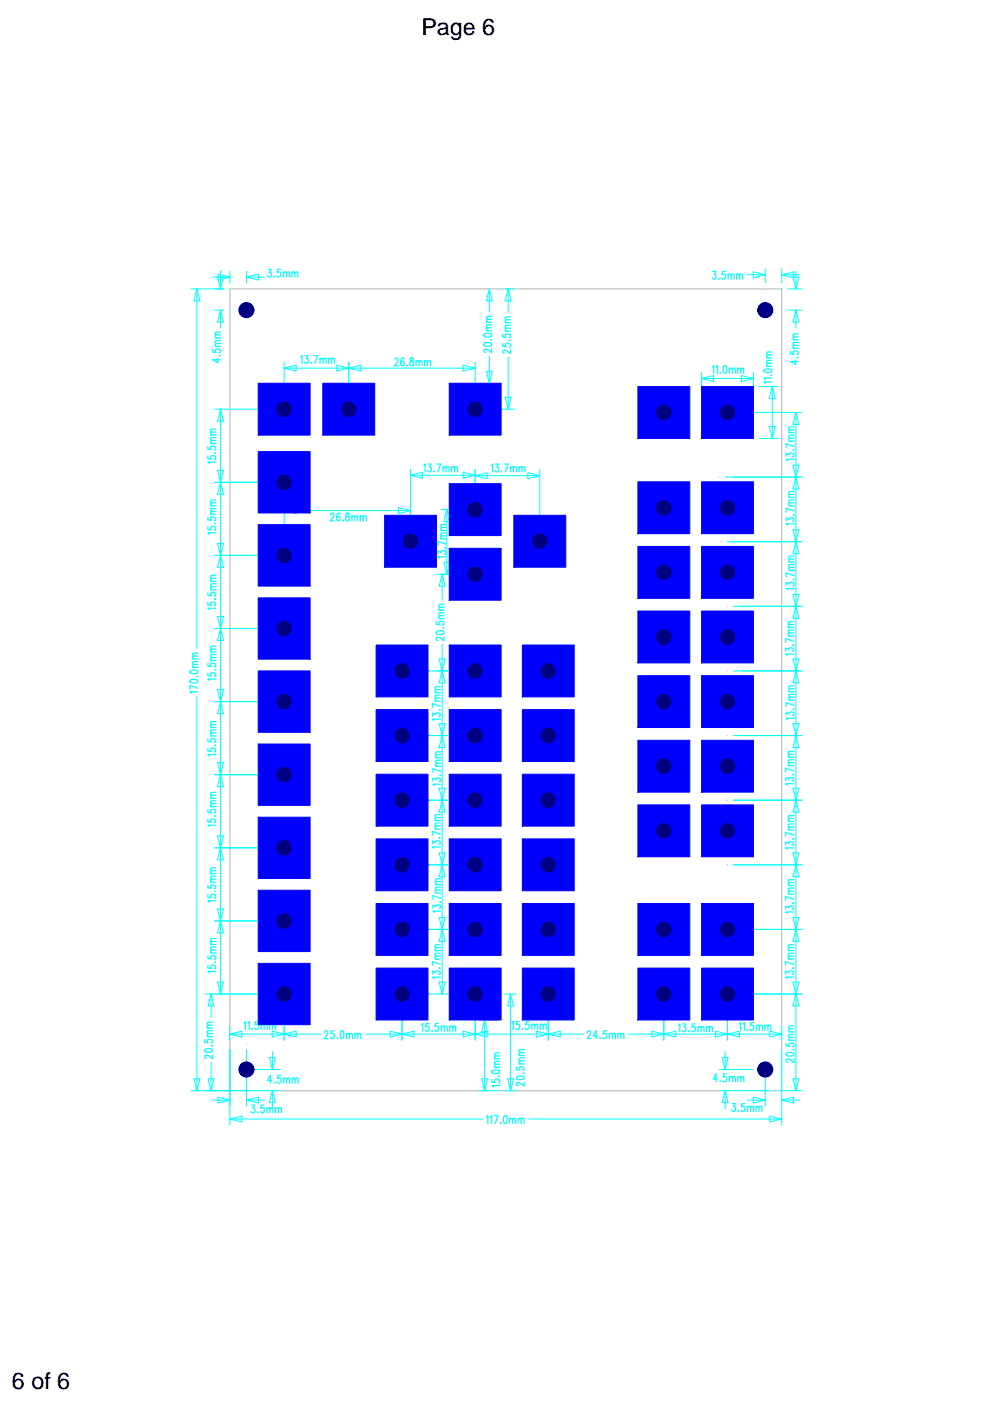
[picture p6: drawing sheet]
<svg xmlns="http://www.w3.org/2000/svg" width="210mm" height="297mm" viewBox="0 0 210 297" stroke-linecap="round" stroke-linejoin="round" font-family="sans-serif">
<path d="M48.7 61.3h117v170h-117z" fill="none" stroke="#c0c0c0" stroke-width=".25"/>
<g fill="none" stroke="#0ff" stroke-width=".21">
<path d="M44.9 58.8h3.8M46.1 58.7h1.3l-.7 2.6zM46.2 58.1l2.5 .7-2.5 .6zM46.7 57.4v3.9M48.7 57.5v2.5M52.2 58.8l2.6-.7v1.3zM52.2 57.5v2.5M52.2 58.8h3.9M158.4 58.3h3.8M159.7 57.6l2.5 .7-2.5 .6zM162.2 57v3M165.7 58.3l2.6-.7v1.3z"/>
<path d="M165.7 57v3M165.7 58.3h3.9M168.1 58.7h1.3l-.7 2.6zM168.7 57.4v3.9M40.5 61.3h7M41.7 61.3l.7 2.5h-1.3zM41.7 61.3v76.2M45.5 65.8h2M46.7 65.8l.7 2.5h-1.3zM46.7 65.8v3.8M48.7 61.3h.1M48.7 65.8h.1"/>
<path d="M52.2 61.3h.1M60.2 78.1l2.6-.7v1.3zM60.2 76.8v8.7M60.2 78.1h40.5M71.4 77.4l2.5 .7-2.5 .6zM73.9 78.1l2.6-.7v1.3zM73.9 76.8v8.7M98.2 77.4l2.5 .7-2.5 .6zM100.7 76.8v8.7M103.7 61.3l.7 2.5h-1.3zM103.7 61.3h.1M103.7 61.3v4.8"/>
<path d="M103.7 75.5v5.8M105.7 61.3h.1M107 61.3h2M107.7 61.3l.7 2.5h-1.3zM107.7 61.3v4.9M107.7 75.7v11.1M162.2 61.3h.1M165.7 61.3h.1M165.7 65.8h.1M167 61.3h3M167 65.8h3M168.7 65.8l.7 2.5h-1.3z"/>
<path d="M168.7 65.8v3.8M45.5 86.8h12.7M46.1 99.7h1.3l-.7 2.6zM46.7 86.8l.7 2.5h-1.3zM46.7 86.8v124M87 99.5v14M100.7 99.5v7.3M100.8 86.8h8.2M114.4 99.6v15.1M155.3 87.5h14.7M160.9 82h4.1M161 93h4"/>
<path d="M163.1 90.4h1.3l-.7 2.6zM163.7 82l.7 2.5h-1.3zM163.7 82v11M168.1 98.6h1.3l-.7 2.6zM168.7 87.5l.7 2.5h-1.3zM168.7 87.5v143.8M45.5 117.8h13.5M45.5 102.3h13.5M46.1 115.2h1.3l-.7 2.6zM46.7 117.8l.7 2.5h-1.3zM46.7 102.3l.7 2.5h-1.3zM60.2 107v9.5"/>
<path d="M60.2 108.3h26.8M84.5 107.6l2.5 .7-2.5 .6zM87 100.8l2.6-.7v1.3zM87 100.8h13.7M98.2 100.1l2.5 .7-2.5 .6zM100.7 100.9l2.6-.7v1.3zM100.7 100.9h13.7M111.9 100.2l2.5 .7-2.5 .6zM153.8 101.2h16.2M154.3 114.9h15.7M168.1 112.3h1.3l-.7 2.6zM168.7 114.9l.7 2.5h-1.3z"/>
<path d="M168.7 101.2l.7 2.5h-1.3zM45.5 133.3h13.5M46.1 130.7h1.3l-.7 2.6zM46.7 133.3l.7 2.5h-1.3zM92.5 121.8h7M155.5 128.6h14.5M168.1 139.7h1.3l-.7 2.6zM168.1 126h1.3l-.7 2.6zM168.7 128.6l.7 2.5h-1.3zM41.7 147.7v83.6M45.5 148.8h13.5M46.1 146.2h1.3l-.7 2.6z"/>
<path d="M46.7 148.8l.7 2.5h-1.3zM86.5 156h8.5M86.5 142.3h13M93.7 142.3v68.5M155.5 156h14.5M155.5 142.3h14.5M168.1 153.4h1.3l-.7 2.6zM168.7 156l.7 2.5h-1.3zM168.7 142.3l.7 2.5h-1.3zM45.5 179.8h13.5M45.5 164.3h13.5M46.1 177.2h1.3l-.7 2.6z"/>
<path d="M46.1 161.7h1.3l-.7 2.6zM46.7 179.8l.7 2.5h-1.3zM46.7 164.3l.7 2.5h-1.3zM84.1 169.7h10.9M155.5 169.7h14.5M168.1 167.1h1.3l-.7 2.6zM168.7 169.7l.7 2.5h-1.3zM45.5 195.3h13.5M46.1 192.7h1.3l-.7 2.6zM46.7 195.3l.7 2.5h-1.3zM83.2 183.4h11.8M86.5 197.1h8.5"/>
<path d="M155.5 197.1h14.5M155.5 183.4h14.5M168.1 194.5h1.3l-.7 2.6zM168.1 180.8h1.3l-.7 2.6zM168.7 197.1l.7 2.5h-1.3zM168.7 183.4l.7 2.5h-1.3zM43.5 210.8h15.5M44.7 210.8l.7 2.5h-1.3zM44.7 210.8v4.9M46.1 208.2h1.3l-.7 2.6zM48.7 219.3l2.6-.7v1.3zM48.7 217.5v3"/>
<path d="M48.7 219.3h11.5M48.7 216.3h.1M85.2 219.3h31M85.2 210.3v10.2M86.5 210.8h8.5M100.7 212v8.5M102.7 216.3v15M107 210.8h2.5M108.2 210.8l.7 2.5h-1.3zM108.2 210.8v20.5M116.2 212v8.5M140.7 219.3h25"/>
<path d="M140.7 212v8.5M151.7 218.6l2.5 .7-2.5 .6zM154.2 210.8h15.8M154.2 219.3l2.6-.7v1.3zM154.2 211.2v9.3M163.2 218.6l2.5 .7-2.5 .6zM165.7 216.3h.1M168.1 208.2h1.3l-.7 2.6zM168.7 210.8l.7 2.5h-1.3zM40.5 231.3h18.8M41.1 228.7h1.3l-.7 2.6zM44.1 228.7h1.3l-.7 2.6z"/>
<path d="M44.7 225.2v6.1M44.9 233.3h3.8M46.2 232.6l2.5 .7-2.5 .6zM48.7 237.3l2.6-.7v1.3zM48.7 222.5v16M48.7 237.3h53.7M48.7 221.3h.1M51.2 226.8h.1M52.2 233.3l2.6-.7v1.3zM52.2 221.3h.1M52.2 222.5v12M52.2 233.3h3.9"/>
<path d="M52.5 226.8h6.8M57.1 224.2h1.3l-.7 2.6zM57.7 231.3l.7 2.5h-1.3zM57.7 222.9v3.9M57.7 231.3v3.8M101.5 231.3h4.5M102.1 228.7h1.3l-.7 2.6zM107 231.3h2.5M107.6 228.7h1.3l-.7 2.6zM110.7 231.3h.1M112.1 237.3h53.6M152.5 231.3h11"/>
<path d="M152.5 226.8h7.2M153.1 224.2h1.3l-.7 2.6zM153.7 231.3l.7 2.5h-1.3zM153.7 222.9v3.9M153.7 231.3v3.8M159.7 232.6l2.5 .7-2.5 .6zM162.2 228v6.5M163.2 236.6l2.5 .7-2.5 .6zM165.5 231.3h4.5M165.7 233.3l2.6-.7v1.3zM165.7 222.5v16M165.7 233.3h3.9"/>
<path d="M168.1 228.7h1.3l-.7 2.6z"/>
</g>
<g fill="#00f" stroke="#00f" stroke-width=".21">
<path d="M135.2 129.6h11v11h-11z"/>
<path d="M135.2 82h11v11h-11z"/>
<path d="M135.2 102.2h11v11h-11z"/>
<path d="M135.2 143.3h11v11h-11z"/>
<path d="M135.2 191.6h11v11h-11z"/>
<path d="M135.2 157h11v11h-11z"/>
<path d="M135.2 115.9h11v11h-11z"/>
<path d="M110.7 191.6h11v11h-11z"/>
<path d="M110.7 177.9h11v11h-11z"/>
<path d="M135.2 170.7h11v11h-11z"/>
<path d="M110.7 164.2h11v11h-11z"/>
<path d="M110.7 136.8h11v11h-11z"/>
<path d="M110.7 150.5h11v11h-11z"/>
</g>
<g fill="#000080" stroke="#000080" stroke-width=".21">
<circle cx="140.7" cy="135.1" r="1.54"/>
<circle cx="140.7" cy="87.5" r="1.54"/>
<circle cx="140.7" cy="107.7" r="1.54"/>
<circle cx="140.7" cy="148.8" r="1.54"/>
<circle cx="140.7" cy="197.1" r="1.54"/>
<circle cx="140.7" cy="162.5" r="1.54"/>
<circle cx="140.7" cy="121.4" r="1.54"/>
<circle cx="116.2" cy="197.1" r="1.54"/>
<circle cx="116.2" cy="183.4" r="1.54"/>
<circle cx="52.2" cy="65.8" r="1.6"/>
<circle cx="162.2" cy="65.8" r="1.6"/>
<circle cx="52.2" cy="226.8" r="1.6"/>
<circle cx="140.7" cy="176.2" r="1.54"/>
<circle cx="116.2" cy="169.7" r="1.54"/>
<circle cx="116.2" cy="142.3" r="1.54"/>
<circle cx="116.2" cy="156" r="1.54"/>
</g>
<g font-size="11" fill="#000080">
<text x="64.2" y="92.3" transform="rotate(-90 64.2 92.3)">T29x1</text>
<text x="77.9" y="92.3" transform="rotate(-90 77.9 92.3)">T30x1</text>
<text x="104.7" y="92.3" transform="rotate(-90 104.7 92.3)">T53x1</text>
<text x="158.2" y="93" transform="rotate(-90 158.2 93)">T10x1</text>
<text x="64.2" y="108.8" transform="rotate(-90 64.2 108.8)">T28x1</text>
<text x="104.7" y="113.6" transform="rotate(-90 104.7 113.6)">T49x1</text>
<text x="158.2" y="113.2" transform="rotate(-90 158.2 113.2)">T8x1</text>
<text x="108.9" y="118.7">T51</text>
<text x="64.2" y="124.3" transform="rotate(-90 64.2 124.3)">T27x1</text>
<text x="91" y="120.3" transform="rotate(-90 91 120.3)">T50x1</text>
<text x="104.7" y="127.3" transform="rotate(-90 104.7 127.3)">T52x1</text>
<text x="158.2" y="126.9" transform="rotate(-90 158.2 126.9)">T6x1</text>
<text x="64.2" y="139.8" transform="rotate(-90 64.2 139.8)">T26x1</text>
<text x="158.2" y="140.6" transform="rotate(-90 158.2 140.6)">T5x1</text>
<text x="89.2" y="147.8" transform="rotate(-90 89.2 147.8)">T36x1</text>
<text x="104.7" y="147.8" transform="rotate(-90 104.7 147.8)">T42x1</text>
<text x="64.2" y="155.3" transform="rotate(-90 64.2 155.3)">T25x1</text>
<text x="158.2" y="154.3" transform="rotate(-90 158.2 154.3)">T7x1</text>
<text x="89.2" y="161.5" transform="rotate(-90 89.2 161.5)">T35x1</text>
<text x="95.2" y="159.9">T41</text>
<text x="158.2" y="168" transform="rotate(-90 158.2 168)">T4x1</text>
<text x="64.2" y="170.8" transform="rotate(-90 64.2 170.8)">T114x1</text>
<text x="89.2" y="175.2" transform="rotate(-90 89.2 175.2)">T34x1</text>
<text x="104.7" y="175.2" transform="rotate(-90 104.7 175.2)">T40x1</text>
<text x="158.2" y="181.7" transform="rotate(-90 158.2 181.7)">T13x1</text>
<text x="64.2" y="186.3" transform="rotate(-90 64.2 186.3)">T115x1</text>
<text x="89.2" y="188.9" transform="rotate(-90 89.2 188.9)">T33x1</text>
<text x="104.7" y="188.9" transform="rotate(-90 104.7 188.9)">T39x1</text>
<text x="64.2" y="201.8" transform="rotate(-90 64.2 201.8)">T113x1</text>
<text x="89.2" y="202.6" transform="rotate(-90 89.2 202.6)">T32x1</text>
<text x="104.7" y="202.6" transform="rotate(-90 104.7 202.6)">T38x1</text>
<text x="158.2" y="202.6" transform="rotate(-90 158.2 202.6)">T2x1</text>
<text x="79.7" y="214.7">T31</text>
<text x="135.2" y="214.7">T11</text>
<text x="148.7" y="214.7">T1</text>
<text x="64.2" y="217.3" transform="rotate(-90 64.2 217.3)">T116x1</text>
<text x="104.7" y="216.3" transform="rotate(-90 104.7 216.3)">T37x1</text>
<text x="120.2" y="216.3" transform="rotate(-90 120.2 216.3)">T43x1</text>
</g>
<g font-size="11" fill="#0ff">
<text x="89.2" y="216.3" transform="rotate(-90 89.2 216.3)">T31x1</text>
<text x="144.7" y="216.3" transform="rotate(-90 144.7 216.3)">T11x1</text>
</g>
<text font-size="6.3" fill="#0ff" x="159.1" y="229">X3</text>
<g font-size="4.9">
<text x="89.3" y="7.3">Page 6</text>
<text x="2.5" y="294.5">6 of 6</text>
</g>
<text font-size="3.2" fill="#000080" x="163.4" y="228.4" transform="rotate(-90 163.4 228.4)">X3x1</text>
<g font-size="2.5" fill="#0ff">
<text x="56.7" y="58.8">3.5mm</text>
<text x="151" y="59.2">3.5mm</text>
<text x="46.7" y="76.9" transform="rotate(-90 46.7 76.9)">4.5mm</text>
<text x="63.7" y="77.1">13.7mm</text>
<text x="83.6" y="77.6">26.8mm</text>
<text x="104.2" y="74.8" transform="rotate(-90 104.2 74.8)">20.0mm</text>
<text x="108.2" y="75" transform="rotate(-90 108.2 75)">25.5mm</text>
<text x="169.2" y="77.3" transform="rotate(-90 169.2 77.3)">4.5mm</text>
<text x="151" y="79.2">11.0mm</text>
<text x="163.6" y="81.3" transform="rotate(-90 163.6 81.3)">11.0mm</text>
<text x="45.7" y="98.3" transform="rotate(-90 45.7 98.3)">15.5mm</text>
<text x="89.8" y="100.1">13.7mm</text>
<text x="104.1" y="100.1">13.7mm</text>
<text x="168.3" y="97.7" transform="rotate(-90 168.3 97.7)">13.7mm</text>
<text x="45.7" y="113.3" transform="rotate(-90 45.7 113.3)">15.5mm</text>
<text x="70" y="110.5">26.8mm</text>
<text x="168.3" y="111.4" transform="rotate(-90 168.3 111.4)">13.7mm</text>
<text x="94.5" y="118.4" transform="rotate(-90 94.5 118.4)">13.7mm</text>
<text x="168.3" y="125.1" transform="rotate(-90 168.3 125.1)">13.7mm</text>
<text x="45.7" y="129.3" transform="rotate(-90 45.7 129.3)">15.5mm</text>
<text x="94.1" y="135.9" transform="rotate(-90 94.1 135.9)">20.5mm</text>
<text x="168.2" y="139" transform="rotate(-90 168.2 139)">13.7mm</text>
<text x="41.9" y="147" transform="rotate(-90 41.9 147)">170.0mm</text>
<text x="45.7" y="144.3" transform="rotate(-90 45.7 144.3)">15.5mm</text>
<text x="93.3" y="152.8" transform="rotate(-90 93.3 152.8)">13.7mm</text>
<text x="168.3" y="152.6" transform="rotate(-90 168.3 152.6)">13.7mm</text>
<text x="45.7" y="160.3" transform="rotate(-90 45.7 160.3)">15.5mm</text>
<text x="93.4" y="166.6" transform="rotate(-90 93.4 166.6)">13.7mm</text>
<text x="168.2" y="166.5" transform="rotate(-90 168.2 166.5)">13.7mm</text>
<text x="45.7" y="175.3" transform="rotate(-90 45.7 175.3)">15.5mm</text>
<text x="93.3" y="179.9" transform="rotate(-90 93.3 179.9)">13.7mm</text>
<text x="168.2" y="180.1" transform="rotate(-90 168.2 180.1)">13.7mm</text>
<text x="45.7" y="191.3" transform="rotate(-90 45.7 191.3)">15.5mm</text>
<text x="93.4" y="193.5" transform="rotate(-90 93.4 193.5)">13.7mm</text>
<text x="168.2" y="193.7" transform="rotate(-90 168.2 193.7)">13.7mm</text>
<text x="45.7" y="206.3" transform="rotate(-90 45.7 206.3)">15.5mm</text>
<text x="93.3" y="207.5" transform="rotate(-90 93.3 207.5)">13.7mm</text>
<text x="168.2" y="207.5" transform="rotate(-90 168.2 207.5)">13.7mm</text>
<text x="51.7" y="218.3">11.5mm</text>
<text x="68.8" y="220.2">25.0mm</text>
<text x="89.3" y="218.7">15.5mm</text>
<text x="108.5" y="218.3">15.5mm</text>
<text x="124.5" y="220.2">24.5mm</text>
<text x="143.8" y="218.8">13.5mm</text>
<text x="156.7" y="218.5">11.5mm</text>
<text x="45" y="224.5" transform="rotate(-90 45 224.5)">20.5mm</text>
<text x="168.3" y="225.3" transform="rotate(-90 168.3 225.3)">20.5mm</text>
<text x="56.7" y="229.7">4.5mm</text>
<text x="105.9" y="230.5" transform="rotate(-90 105.9 230.5)">15.0mm</text>
<text x="111.1" y="230.3" transform="rotate(-90 111.1 230.3)">20.5mm</text>
<text x="151.2" y="229.4">4.5mm</text>
<text x="53.2" y="236">3.5mm</text>
<text x="103.1" y="238.2">117.0mm</text>
<text x="155.1" y="235.7">3.5mm</text>
</g>
</svg>
